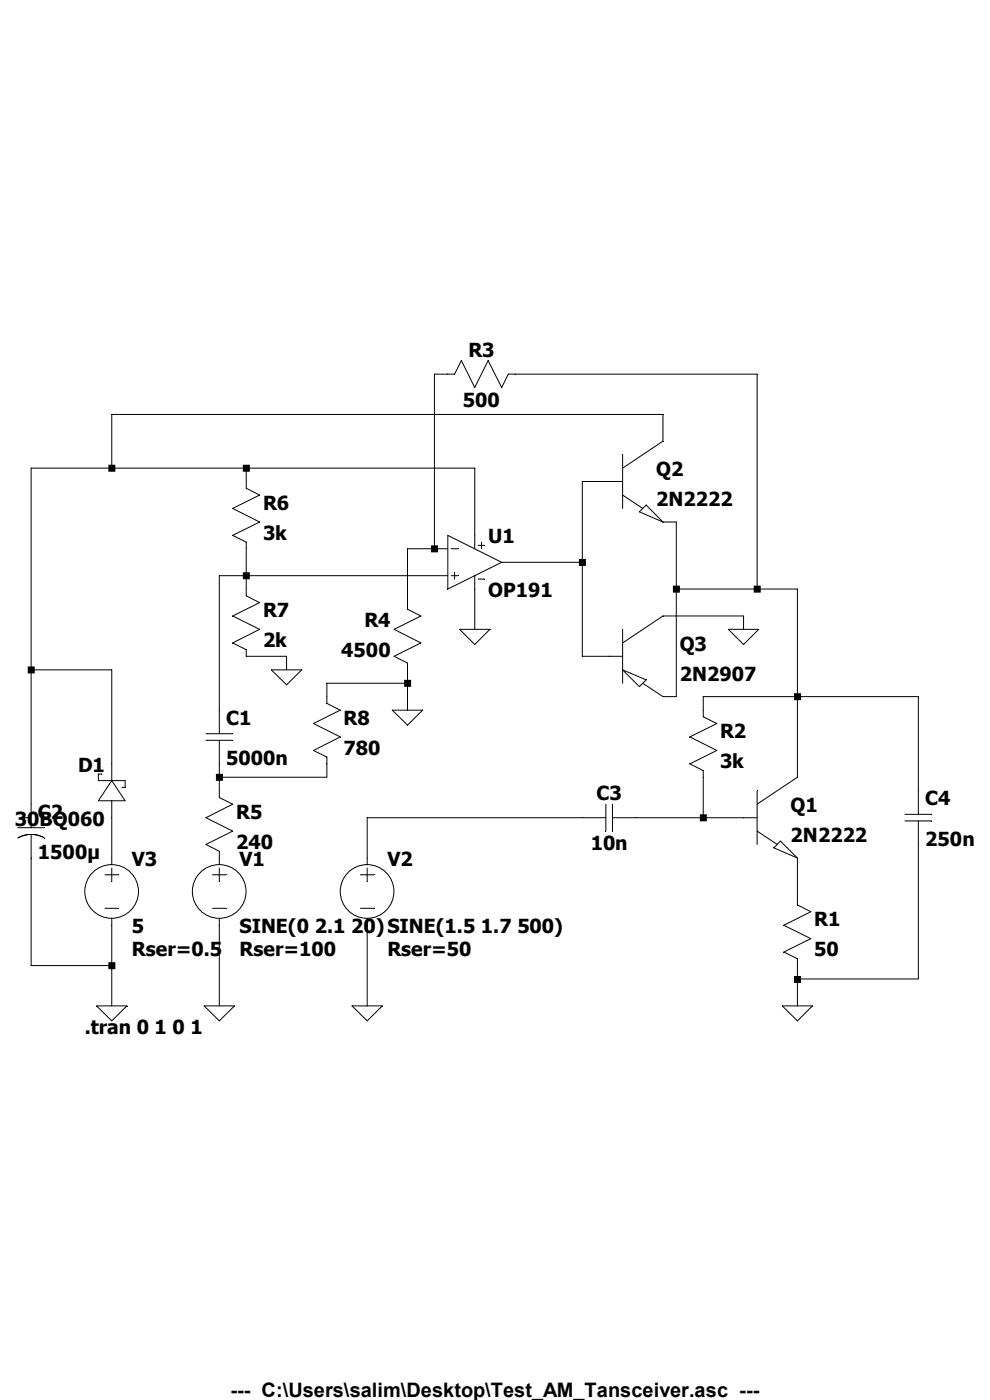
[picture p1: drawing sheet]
<svg xmlns="http://www.w3.org/2000/svg" width="210mm" height="297mm" viewBox="0 0 210 297" stroke-linecap="round" stroke-linejoin="round" font-family="sans-serif">
<g fill="none" stroke="#000" stroke-width=".21">
<path d="M23.7 99.3v-11.4h116.9v5.7l-8.5 5.7M52.2 99.3v4.3l2.9 1.4-5.7 2.9 5.7 2.8-5.7 2.9 2.8 1.4v11.4l2.9 1.4-5.7 2.9 5.7 2.8-5.7 2.9 2.8 1.4v1.4h8.6v2.9M132.1 96.5v11.4M92.2 116.4v-37h4.2l1.5-2.9 2.8 5.7 2.8-5.7 2.9 5.7 1.4-2.8h52.8v45.6M95 113.6l11.4 5.7-11.4 5.7zM95 116.4h-8.6v12.8l2.9 1.5-5.7 2.8 5.7 2.9-5.7 2.8 2.8 1.5v10M95.7 116.4h1.5M100.7 116.4v-17.1h-94.1v76.3M101.4 115.7h1.4M102.2 115v1.4M106.4 119.3h17.1M132.1 102.2h-8.6v37h8.6"/>
<path d="M132.1 105l4.3 2.9M135.6 108.6l1.5-1.5 3.5 3.6zM140.6 110.7h2.9v37.1h-2.9l-4.2-2.9M95 122.1h-48.5v33.6M95.7 122.1h1.5M96.4 121.4v1.5M97.5 133.5h6.4l-3.2 3.2zM100.7 122.1v11.4M101.4 122.9h1.4M132.1 133.5v11.4M143.5 125h25.7v39.9l-8.6 5.7M154.5 133.5h6.5l-3.3 3.2z"/>
<path d="M157.7 133.5v-2.8h-17.1l-8.5 5.7M6.6 142.1h17.1v23.5M43.7 155.7h5.7M43.7 157.1h5.7M46.5 157.1v12.1l2.9 1.4-5.7 2.9 5.7 2.8-5.7 2.9 2.8 1.4v2.8M57.6 142.1h6.4l-3.2 3.2zM83.2 150.7h6.5l-3.3 3.1zM86.4 144.9h-17.1v4.3l2.9 1.5-5.7 2.8 5.7 2.8-5.7 2.9 2.8 1.4v4.3h-22.8M132.1 142.1l5 2.1-1.5 1.5zM3.8 175.6h5.6M3.8 177.8l1.3-.6 1-.2 2 .2 1.3 .6M4.4 173.5h1.5"/>
<path d="M5.2 172.8v1.4M6.6 177v27.9h17.1M21.6 164.2h-.7v1.4h5.6v1.4h-.6M23.7 169.9v13.5M23.7 165.6l2.8 4.3h-5.6zM128.5 173.5h-50.6v9.9M128.5 170.6v5.7M129.9 173.5h30.7M129.9 170.6v5.7M160.6 176.3l4.3 2.9M160.6 167.8v11.4M165.6 178.4l3.6 3.6-5-2.1z"/>
<path d="M192 172.8h5.7M192 174.2h5.7M194.8 172.8v-25h-45.6v4.3l2.9 1.4-5.8 2.8 5.8 2.9-5.8 2.9 2.9 1.4v10M194.8 174.2v33.5h-25.6M22.3 185.6h2.8M22.3 192.7h2.8M23.7 184.1v2.9M23.7 194.9v18.5M45.1 185.6h2.9M45.1 192.7h2.9M46.5 184.1v2.9M46.5 194.9v18.5"/>
<path d="M76.5 185.6h2.8M76.5 192.7h2.8M77.9 184.1v2.9M77.9 194.9v18.5M169.2 182v10l2.8 1.4-5.7 2.9 5.7 2.8-5.7 2.9 2.9 1.4v10M20.5 213.4h6.4l-3.2 3.2zM43.3 213.4h6.4l-3.2 3.2zM74.7 213.4h6.4l-3.2 3.2zM165.9 213.4h6.4l-3.1 3.2z"/>
<circle cx="23.7" cy="189.1" r="5.7"/>
<circle cx="46.5" cy="189.1" r="5.7"/>
<circle cx="77.9" cy="189.1" r="5.7"/>
</g>
<path d="M168.4 207h1.5v1.4h-1.5z" fill="#000"/>
<path d="M5.9 141.4h1.5v1.5h-1.5zM23 98.6h1.5v1.5h-1.5zM23 204.1h1.5v1.5h-1.5zM45.8 164.2h1.5v1.5h-1.5zM51.5 98.6h1.5v1.5h-1.5zM51.5 121.4h1.5v1.5h-1.5zM85.7 144.2h1.5v1.5h-1.5zM91.4 115.7h1.5v1.5h-1.5zM122.8 118.6h1.5v1.5h-1.5zM142.7 124.2h1.5v1.5h-1.5zM148.5 172.8h1.4v1.4h-1.4zM159.9 124.2h1.5v1.5h-1.5zM168.4 147.1h1.5v1.4h-1.5z" fill-rule="evenodd" fill="#000"/>
<text font-size="4.2" x="48.9" y="296.3">--- C:\Users\salim\Desktop\Test_AM_Tansceiver.asc ---</text>
<g font-size="4.1">
<text x="99.4" y="75.6">R3</text>
<text x="98.2" y="86.3">500</text>
<text x="139.2" y="101">Q2</text>
<text x="139.2" y="107.4">2N2222</text>
<text x="55.8" y="108.1">R6</text>
<text x="55.8" y="114.5">3k</text>
<text x="103.5" y="115.2">U1</text>
<text x="55.8" y="130.9">R7</text>
<text x="103.5" y="126.6">OP191</text>
<text x="55.8" y="137.3">2k</text>
<text x="77.3" y="133.1">R4</text>
<text x="72.4" y="139.5">4500</text>
<text x="144.2" y="138">Q3</text>
<text x="144.2" y="144.4">2N2907</text>
<text x="48" y="153.7">C1</text>
<text x="72.9" y="153.7">R8</text>
<text x="72.9" y="160.1">780</text>
<text x="152.7" y="156.6">R2</text>
<text x="16.6" y="163.7">D1</text>
<text x="48" y="162.3">5000n</text>
<text x="152.7" y="163">3k</text>
<text x="8" y="173.7">C2</text>
<text x="50.1" y="173.7">R5</text>
<text x="126.5" y="169.8">C3</text>
<text x="167.7" y="172.3">Q1</text>
<text x="196.3" y="170.9">C4</text>
<text x="3.1" y="175.1">30BQ060</text>
<text x="167.7" y="178.7">2N2222</text>
<text x="196.3" y="179.4">250n</text>
<text x="8" y="182.2">1500µ</text>
<text x="28" y="183.7">V3</text>
<text x="50.1" y="180.1">240</text>
<text x="50.8" y="183.7">V1</text>
<text x="82.2" y="183.7">V2</text>
<text x="125.3" y="180.4">10n</text>
<text x="28" y="198">5</text>
<text x="50.8" y="198">SINE(0 2.1 20)SINE(1.5 1.7 500)</text>
<text x="172.7" y="196.5">R1</text>
<text x="28" y="202.9">Rser=0.5</text>
<text x="50.8" y="202.9">Rser=100</text>
<text x="82.2" y="202.9">Rser=50</text>
<text x="172.7" y="202.9">50</text>
<text x="18" y="219.3">.tran 0 1 0 1</text>
</g>
</svg>
